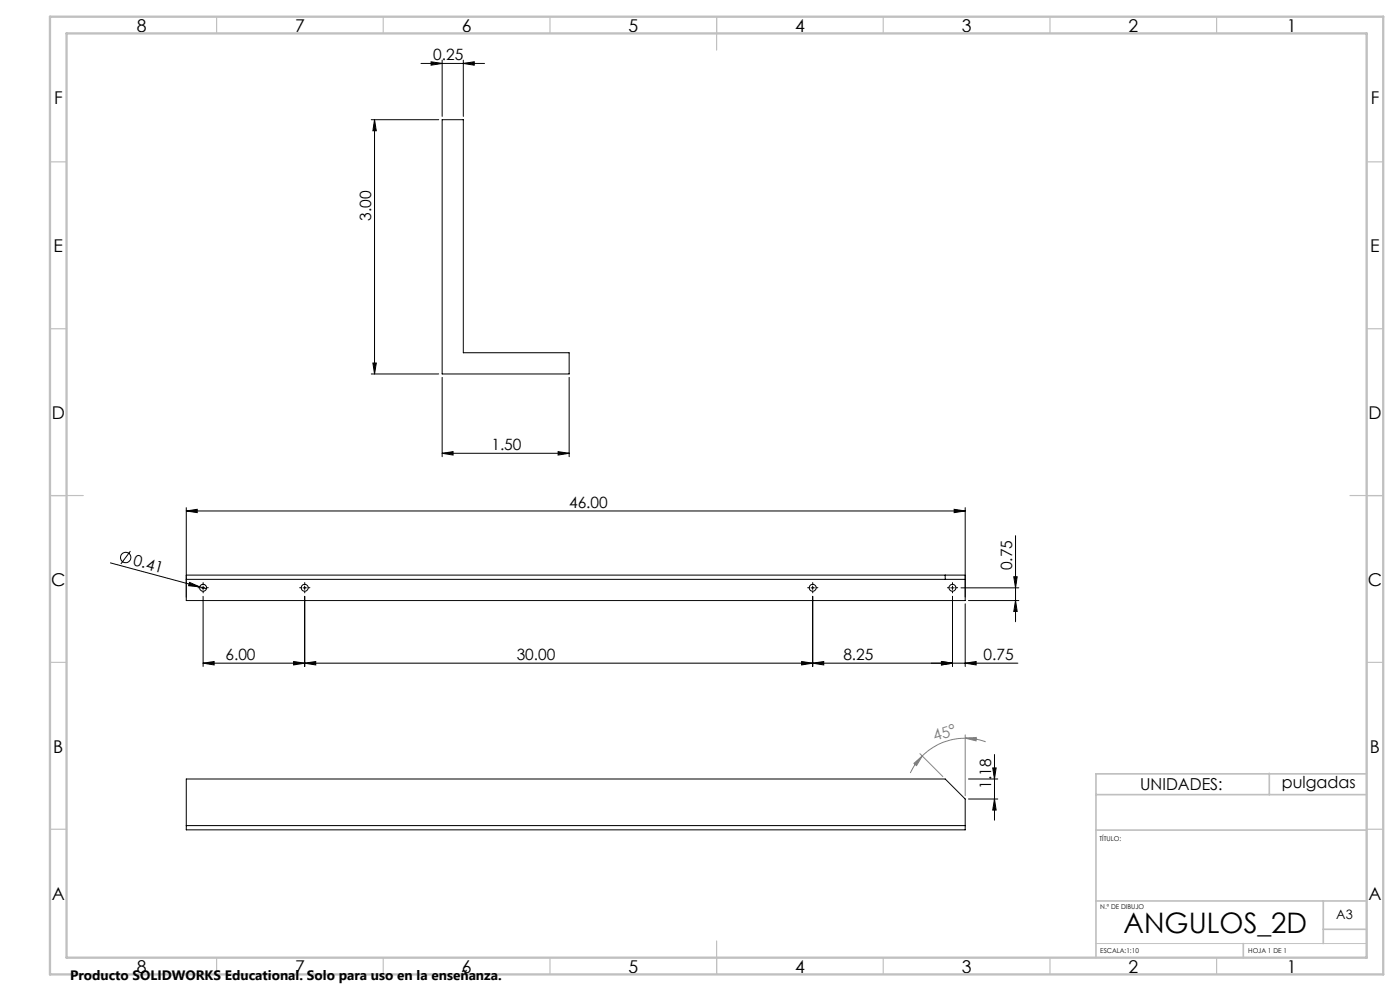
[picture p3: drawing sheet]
<svg xmlns="http://www.w3.org/2000/svg" width="420mm" height="297mm" viewBox="0 0 420 297" stroke-linecap="round" stroke-linejoin="round" font-family="sans-serif">
<g fill="none" stroke="#000" stroke-width=".3">
<path d="M126.3 19h19M129.3 18.5l3.3 .5-3.3 .5zM132.6 18v16.9M139 19l3.3-.5v1zM139 18v16.9M111.4 35.9h20.2M112.4 35.9l.5 3.3h-1zM112.4 35.9v76.2M111.4 112.1h20.2M111.9 108.8h1l-.5 3.3zM132.6 113.1v23.8M170.7 113.1v23.8"/>
<path d="M132.6 135.9l3.3-.5v1zM132.6 135.9h38.1M167.4 135.4l3.3 .5-3.3 .5zM55.9 153.1l3.3-.5v1zM55.9 152.1v26.9M55.9 153.1h233.7M286.2 152.6l3.4 .5-3.4 .5zM289.6 152.1v26.9M33.1 168.7l26.8 7.2M39.1 165.2l-2.8 3.8M56.9 174.6l3 1.3-3.3-.4zM59.9 175.9l2 .5"/>
<path d="M60.4 176.2h1M60.9 175.6v1.1M60.9 178.7v21M90.9 176.2h1M91.4 178.7v21M91.4 175.6v1.1M243.3 176.2h1M243.8 178.7v21M243.8 175.6v1.1M285.2 176.2h1M285.8 178.7v21M285.8 175.6v1.1"/>
<path d="M288.3 176.2h17.3M290.5 180h15.1M304.1 172.9h1.1l-.5 3.3zM304.7 180l.5 3.3h-1.1zM304.7 160.5v25.8M60.9 198.8l3.3-.5v1zM60.9 198.8h244.5M88.1 198.3l3.3 .5-3.3 .5zM91.4 198.8l3.3-.5v1zM240.5 198.3l3.3 .5-3.3 .5zM243.8 198.8l3.3-.5v1zM282.4 198.3l3.4 .5-3.4 .5z"/>
<path d="M289.6 198.8l3.2-.5v1zM289.6 181v18.7M290.5 239.5h8.8M290.5 233.5h8.8M297.8 230.1h1l-.5 3.4zM298.3 226.1v19.7M298.3 239.5l.5 3.3h-1z"/>
<circle cx="37.7" cy="167.1" r="1.56"/>
</g>
<path d="M274.2 228.8l2.5-2.2-1.7 2.8zM276 225.9l6.9 6.9M276.7 226.6l-2.4 2.9-1.2 2.2M289.6 221.2l3.3-.2-.1 1zM289.6 221.2a18 18 0 0 0-12.9 5.4M289.6 221.2l3.7 .4 2.4 .7M289.6 220.2v18.3" fill="none" stroke="#808080" stroke-width=".3"/>
<g fill="none" stroke="#000" stroke-width=".3" stroke-dasharray="15.2 1.3 1.3 1.3">
<path d="M59.9 176.1h-.5M60.9 175.1v-.5M60.9 177.1v.6M61.9 176.1h.6M90.4 176.1h-.5M91.4 175.1v-.5M91.4 177.1v.6M92.4 176.1h.6M242.8 176.1h-.5M243.8 175.1v-.5M243.8 177.1v.6M244.8 176.1h.6"/>
<path d="M284.8 176.1h-.6M285.8 175.1v-.5M285.8 177.1v.6M286.8 176.1h.5"/>
</g>
<path d="M328.8 282.8h81.2" fill="none" stroke="#c0c0c0" stroke-width=".3"/>
<g fill="none" stroke="#c0c0c0" stroke-width=".35">
<path d="M65 5v5M115 5v5M165 5v5M215 5v10M265 5v5M315 5v5M365 5v5M15 48.5h5M410 48.5h5M15 98.5h5M410 98.5h5M15 148.5h10"/>
<path d="M405 148.5h10M15 198.5h5M410 198.5h5M15 248.5h5M410 248.5h5M65 287v5M115 287v5M165 287v5M215 282v10M265 287v5M315 287v5M365 287v5"/>
</g>
<path d="M328.8 238.2h81.2M380.8 231.8v6.4M410 231.9h-81.2v55.1M328.8 248.8h81.2M328.8 270h81.2M397 270v12.8M397 278.5h13M373 282.8v4.2" fill="none" stroke="#c0c0c0" stroke-width=".5"/>
<path d="M15 5h400v287h-400zM20 10h390v277h-390z" fill="none" stroke="#c0c0c0" stroke-width=".7"/>
<g fill="#000">
<path d="M56.9 174.6l3 1.3-3.3-.4z"/>
<path d="M139 19l3.3-.5v1zM129.3 18.5l3.3 .5-3.3 .5z"/>
<path d="M112.4 35.9l.5 3.3h-1zM111.9 108.8h1l-.5 3.3z"/>
<path d="M132.6 135.9l3.3-.5v1zM167.4 135.4l3.3 .5-3.3 .5z"/>
<path d="M286.2 152.6l3.4 .5-3.4 .5zM55.9 153.1l3.3-.5v1z"/>
<path d="M304.1 172.9h1.1l-.5 3.3zM304.7 180l.5 3.3h-1.1z"/>
<path d="M282.4 198.3l3.4 .5-3.4 .5zM243.8 198.8l3.3-.5v1zM240.5 198.3l3.3 .5-3.3 .5zM91.4 198.8l3.3-.5v1zM88.1 198.3l3.3 .5-3.3 .5zM60.9 198.8l3.3-.5v1z"/>
<path d="M282.4 198.3l3.4 .5-3.4 .5zM289.6 198.8l3.2-.5v1z"/>
<path d="M298.3 239.5l.5 3.3h-1zM297.8 230.1h1l-.5 3.4z"/>
</g>
<path d="M289.6 221.2l3.3-.2-.1 1zM274.2 228.8l2.5-2.2-1.7 2.8z" fill="#808080"/>
<g fill="none" stroke="#000" stroke-width=".3">
<path d="M132.6 35.9h6.4v69.8h31.7v6.4h-38.1zM55.9 172.4h233.7v7.6h-233.7zM55.9 173.6h233.7M283.6 172.4v1.2M55.9 233.5h227.7l6 6v9.2h-233.7zM55.9 247.4h233.7"/>
<circle cx="60.9" cy="176.2" r="1.05"/>
<circle cx="91.4" cy="176.2" r="1.05"/>
<circle cx="243.8" cy="176.2" r="1.05"/>
<circle cx="285.7" cy="176.2" r="1.04"/>
</g>
<text font-size="8.5" x="337.1" y="279.7">ANGULOS_2D</text>
<g font-size="5.3">
<text x="41" y="9.5">8</text>
<text x="88.5" y="9.5">7</text>
<text x="138.5" y="9.5">6</text>
<text x="188.5" y="9.5">5</text>
<text x="238.5" y="9.5">4</text>
<text x="288.5" y="9.5">3</text>
<text x="338.5" y="9.5">2</text>
<text x="386" y="9.5">1</text>
<text x="16.2" y="31.2">F</text>
<text x="411.2" y="31.2">F</text>
<text x="16.1" y="75.5">E</text>
<text x="411.1" y="75.5">E</text>
<text x="15.5" y="125.5">D</text>
<text x="410.5" y="125.5">D</text>
<text x="15.4" y="175.5">C</text>
<text x="410.4" y="175.5">C</text>
<text x="16" y="225.5">B</text>
<text x="411" y="225.5">B</text>
<text x="15.5" y="269.7">A</text>
<text x="410.5" y="269.7">A</text>
<text x="41" y="291.5">8</text>
<text x="88.5" y="291.5">7</text>
<text x="138.5" y="291.5">6</text>
<text x="188.5" y="291.5">5</text>
<text x="238.5" y="291.5">4</text>
<text x="288.5" y="291.5">3</text>
<text x="338.5" y="291.5">2</text>
<text x="386" y="291.5">1</text>
</g>
<g font-size="4.9">
<text x="342" y="236.8">UNIDADES:</text>
<text x="384.6" y="236.2">pulgadas</text>
</g>
<g font-size="4.7">
<text x="130" y="18">0.25</text>
<text x="111.4" y="66.1" transform="rotate(-90 111.4 66.1)">3.00</text>
<text x="147.4" y="134.8">1.50</text>
<text x="170.7" y="152.1">46.00</text>
<text x="39.8" y="169.4" transform="rotate(15 39.8 169.4)">0.41</text>
<text x="303.7" y="170.9" transform="rotate(-90 303.7 170.9)">0.75</text>
<text x="67.6" y="197.7">6.00</text>
<text x="155" y="197.7">30.00</text>
<text x="253" y="197.7">8.25</text>
<text x="295" y="197.7">0.75</text>
<text x="297.3" y="236.5" transform="rotate(-90 297.3 236.5)">1.18</text>
</g>
<text font-size="4.7" fill="#808080" x="280.4" y="222.2" transform="rotate(-17 280.4 222.2)">45°</text>
<text font-size="4.1" x="21" y="293.7">Producto SOLIDWORKS Educational. Solo para uso en la enseñanza.</text>
<text font-size="3.9" x="400.9" y="275.5">A3</text>
<g font-size="2">
<text x="329.9" y="251.9">TÍTULO:</text>
<text x="330.1" y="272.5">N.º DE DIBUJO</text>
<text x="330.1" y="285.6">ESCALA:1:10</text>
<text x="374.5" y="285.6">HOJA 1 DE 1</text>
</g>
</svg>
